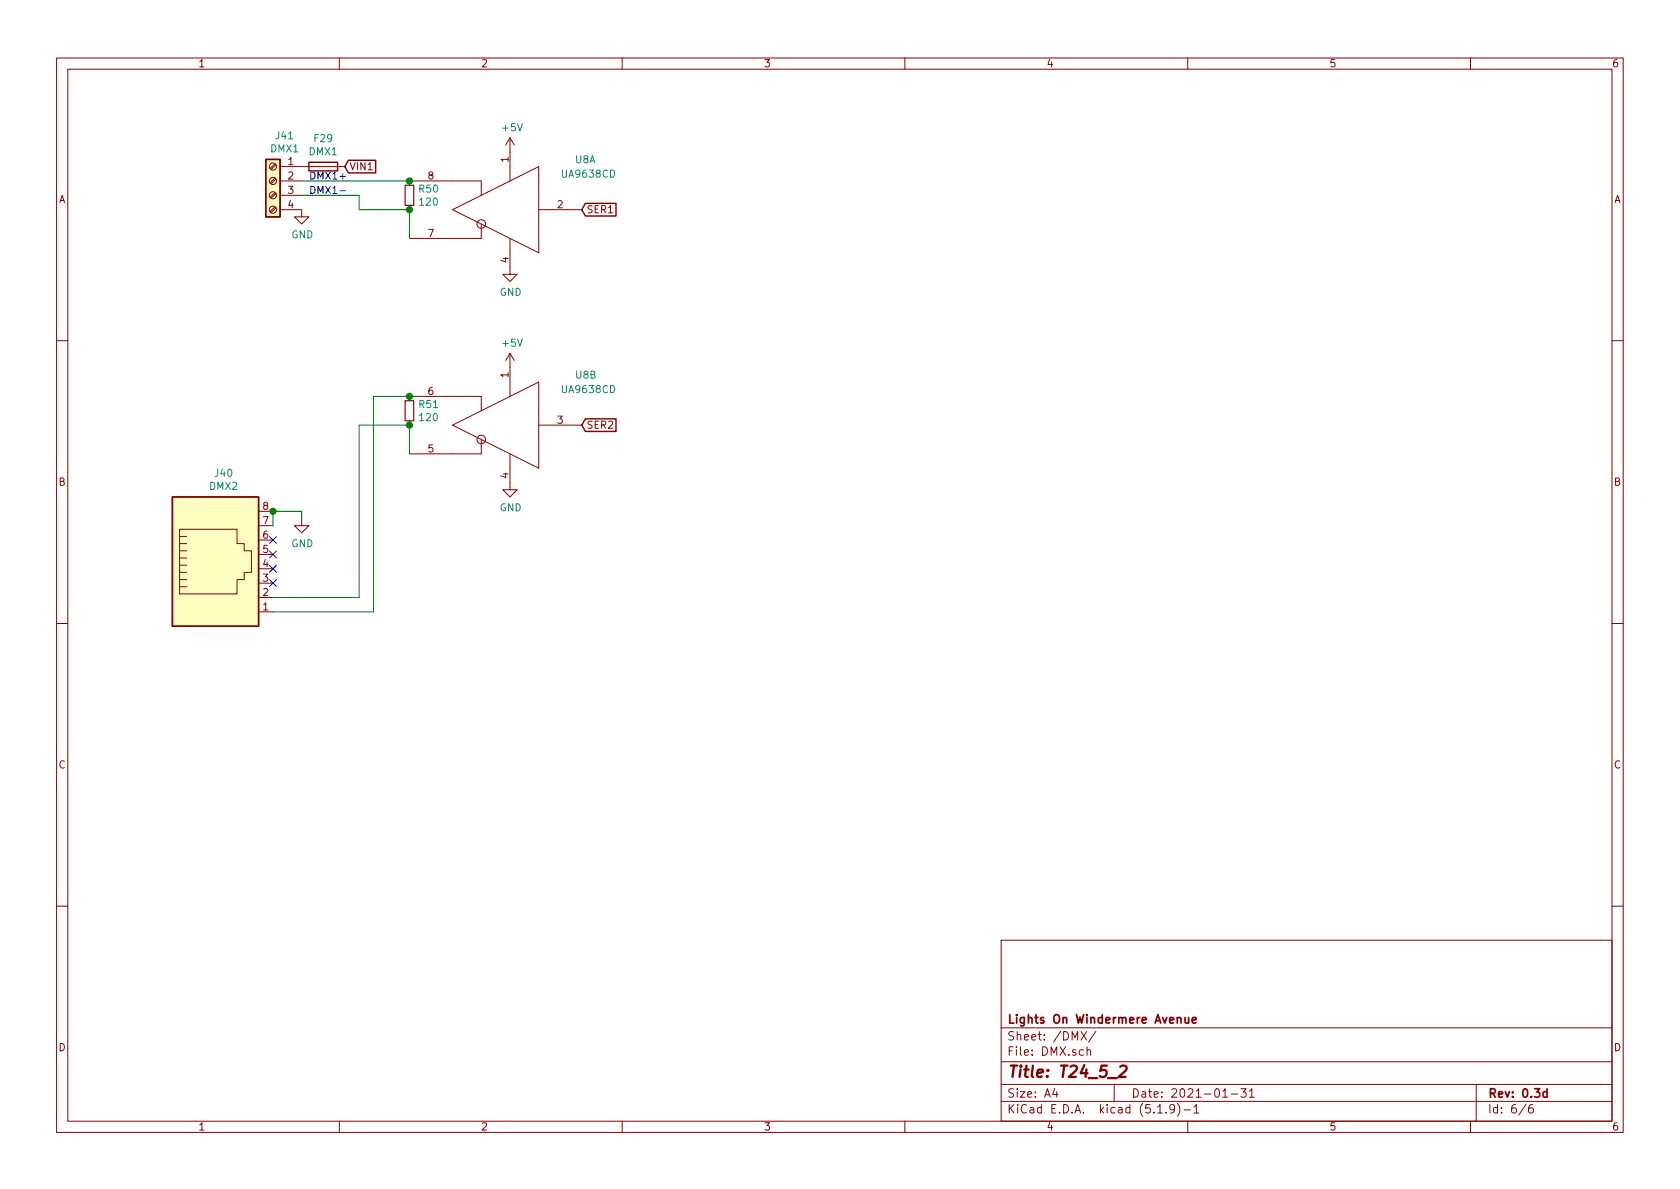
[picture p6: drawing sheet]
<svg xmlns="http://www.w3.org/2000/svg" width="297mm" height="210mm" viewBox="0 0 297 210" stroke-linecap="round" stroke-linejoin="round" font-family="sans-serif">
<g fill="none" stroke="#840000" stroke-width=".18">
<path d="M10 10.3h277v189.9h-277zM12 12.2h273v186.1h-273zM60 10.3v1.9M110 10.3v1.9M160 10.3v1.9M210 10.3v1.9M260 10.3v1.9M48.6 36.6l-.8 .8M48.6 34l-.8 .9M48.6 31.5l-.8 .8M48.6 29l-.8 .8M48.8 36.7l-.9 .9"/>
<path d="M48.8 34.2l-.9 .8M48.8 31.7l-.9 .8M48.8 29.1l-.9 .9M49.5 37.1h3.8v1.2h1.3l-1.3 1.3-1.2-1.3h1.2M49.5 29.5h11.5M49.5 32h3.8M49.5 34.5h3.8M72.4 32.8v-.8h12.7v2.5M72.4 36.3v.8M80 37.1l15.2-7.6v15.2zM85.1 39.6v2.6h-12.7M90.2 24.4v7.6"/>
<path d="M90.2 24.4l-.8 1.2M90.2 24.4l.7 1.2M95.2 37.1h7.7M90.2 42.2v6.3h1.2l-1.2 1.3-1.3-1.3h1.3M10 60.2h2M72.4 70.9v-.8h12.7v2.5M72.4 74.4v.8M80 75.2l15.2-7.6v15.2zM85.1 77.7v2.6h-12.7M90.2 62.5l-.8 1.2M90.2 62.5v7.6M90.2 62.5l.7 1.2"/>
<path d="M95.2 75.2h7.7M285 60.2h2M31.7 99.9h1.3M31.7 98.7h1.3M31.7 97.4h1.3M31.7 93.6h10.2v2.5h1.3v1.3h1.2v3.8h-1.2v1.3h-1.3v2.5h-10.2zM31.7 96.1h1.3M31.7 94.9h1.3M45.7 98h2.6M45.7 95.5h2.6M45.7 93h2.6M45.7 90.4h2.6"/>
<path d="M53.3 91.7v1.3h1.3l-1.3 1.2-1.2-1.2h1.2M90.2 80.3v6.3h1.2l-1.2 1.3-1.3-1.3h1.3M10 110.3h2M31.7 103.8h1.3M31.7 102.5h1.3M31.7 101.2h1.3M45.7 108.2h2.6M45.7 105.7h2.6M45.7 103.1h2.6M45.7 100.6h2.6M285 110.3h2M10 160.2h2"/>
<path d="M177 166.3h108v32h-108zM285 160.2h2M60 198.3v1.9M110 198.3v1.9M160 198.3v1.9M177 194.8h108M177 191.8h108M177 187.8h108M177 181.8h108M186.5 192.5l-.4 1h1M186.8 193v1M191.1 182.4l1 1.5"/>
<path d="M192.1 182.4l-1 1.5M192.2 185.7l.2-.1 .4 .1v.9M192.2 185.1v1.5M193.8 182.3l-1.3 2M197 191.8v3M204.7 196.8h.8M206.2 196.7v.1M207.7 196l-.1 .1a.48 .48 0 0 1-.6 .1l-.2-.2 .2-.6a.48 .48 0 0 1 .6 .1 1.27 1.27 0 0 1-.2 1.2l-.4 .1M208.2 195.1a1.71 1.71 0 0 1 0 2.3M209.3 196.3h1.2M210 198.3v1.9M211.1 195.8l.4-.5v1.5"/>
<path d="M211.1 196.8h.9M216.2 193l.4-.5v1.5M216.2 194h.8M217.7 193.5h1.1M219.4 192.5h.9l-.5 .6 .5 .1v.7l-.3 .1-.6-.1M220.9 193l.4-.5v1.5M220.9 194h.9M260 198.3v1.9M261 191.8v6.5M269.8 195.2l-1.2 2M271 195.3a.62 .62 0 0 0-.7 .7v.7l.3 .1 .4-.1 .1-.5-.1-.2-.4-.1-.3 .3"/>
<circle cx="48.3" cy="29.5" r=".63"/>
<circle cx="48.3" cy="32" r=".63"/>
<circle cx="48.3" cy="34.5" r=".63"/>
<circle cx="48.3" cy="37.1" r=".63"/>
<circle cx="85.1" cy="39.6" r=".76"/>
<circle cx="85.1" cy="77.7" r=".76"/>
</g>
<path d="M209.5 179.9l.1 .9 .4 .1 .2-.1M210.2 179.9v1M210.8 180.4l.7-.1v-.3l-.5-.1-.2 .2 .1 .7h.6M273.5 193.1l-.4-.1-.3 .3 .1 .6 .2 .1 .4-.1M273.5 192.5v1.5" fill="none" stroke="#840000" stroke-width=".3"/>
<path d="M198.1 188.6l.3-.2h.5l.2 .2 .1 .4-.1 .3-1.3 1.1h1.2" fill="none" stroke="#840000" stroke-width=".41"/>
<path d="M47 28.2h2.5v10.1h-2.5zM54.6 28.7h5.1v1.5h-5.1zM61.6 28.3h4.8v2.3h-4.8l-.6-1.1zM103.5 36h5.4v2.2h-5.4l-.6-1.1zM103.5 74.1h5.4v2.2h-5.4l-.6-1.1zM30.5 87.9h15.2v22.8h-15.2z" fill="none" stroke="#840000" stroke-width=".25"/>
<g fill="#ffffc2" stroke="#ffffc2" stroke-width=".18">
<path d="M47 28.2h2.5v10.1h-2.5z"/>
<path d="M30.5 87.9h15.2v22.8h-15.2z"/>
</g>
<path d="M71.6 32.8h1.6v3.5h-1.6zM71.6 70.9h1.6v3.5h-1.6z" fill="none" stroke="#840000" stroke-width=".2"/>
<path d="M53.3 34.5h10.2v2.6h8.9v5.1M53.3 32h19.1M72.4 70.1h-6.4v38.1h-17.7M53.3 91.7v-1.3h-5v2.6M72.4 80.3v-5.1h-8.9v30.5h-15.2" fill="none" stroke="#008400" stroke-width=".18"/>
<path d="M60.1 33.7h1" fill="none" stroke="#0000c2" stroke-width=".18"/>
<g fill="#008400" stroke="#008400" stroke-width=".25">
<circle cx="72.4" cy="37.1" r=".51"/>
<circle cx="48.3" cy="90.4" r=".51"/>
<circle cx="72.4" cy="32" r=".51"/>
<circle cx="72.4" cy="70.1" r=".51"/>
<circle cx="72.4" cy="75.2" r=".51"/>
</g>
<path d="M47.7 94.9l1.2 1.2M47.7 97.4l1.2 1.2M47.7 100l1.2 1.2M48.9 94.9l-1.2 1.2M48.9 97.4l-1.2 1.2M48.9 100l-1.2 1.2M47.7 102.5l1.2 1.2M48.9 102.5l-1.2 1.2" fill="none" stroke="#000084" stroke-width=".18"/>
<text font-size="2.8" fill="#840000" x="178" y="190.5">Title: T24_5_2</text>
<g font-size="2.1" fill="#840000">
<text x="178" y="184">Sheet: /DMX/</text>
<text x="178" y="181">Lights On Windermere Avenue</text>
<text x="178" y="186.7">File: DMX.sch</text>
<text x="178" y="196.9">KiCad E.D.A. kicad (5.1.9)-1</text>
<text x="178" y="194.1">Size: A4</text>
<text x="200" y="194.1">Date: 2021-01-31</text>
<text x="263" y="194.1">Rev: 0.3d</text>
<text x="263" y="196.9">Id: 6/6</text>
</g>
<g font-size="1.8" fill="#840000">
<text x="35" y="11.9">1</text>
<text x="85" y="11.9">2</text>
<text x="135" y="11.9">3</text>
<text x="185" y="11.9">4</text>
<text x="235" y="11.9">5</text>
<text x="285" y="11.9">6</text>
<text x="51" y="29.2">1</text>
<text x="89.9" y="28.7" transform="rotate(-90 89.9 28.7)">1</text>
<text x="10.4" y="35.9">A</text>
<text x="51" y="31.7">2</text>
<text x="51" y="34.3">3</text>
<text x="61.7" y="30.1">VIN1</text>
<text x="75.7" y="31.7">8</text>
<text x="285.4" y="35.9">A</text>
<text x="51" y="36.8">4</text>
<text x="75.7" y="41.9">7</text>
<text x="98.6" y="36.8">2</text>
<text x="103.7" y="37.7">SER1</text>
<text x="89.9" y="46.5" transform="rotate(-90 89.9 46.5)">4</text>
<text x="75.7" y="69.8">6</text>
<text x="89.9" y="66.8" transform="rotate(-90 89.9 66.8)">1</text>
<text x="98.6" y="74.9">3</text>
<text x="103.7" y="75.8">SER2</text>
<text x="75.7" y="80">5</text>
<text x="10.4" y="85.9">B</text>
<text x="89.9" y="84.6" transform="rotate(-90 89.9 84.6)">4</text>
<text x="285.4" y="85.9">B</text>
<text x="46.5" y="95.2">6</text>
<text x="46.5" y="92.7">7</text>
<text x="46.5" y="90.2">8</text>
<text x="46.5" y="100.3">4</text>
<text x="46.5" y="97.8">5</text>
<text x="46.5" y="107.9">1</text>
<text x="46.5" y="105.4">2</text>
<text x="46.5" y="102.9">3</text>
<text x="10.4" y="135.9">C</text>
<text x="285.4" y="135.9">C</text>
<text x="10.4" y="185.9">D</text>
<text x="285.4" y="185.9">D</text>
<text x="35" y="199.9">1</text>
<text x="85" y="199.9">2</text>
<text x="135" y="199.9">3</text>
<text x="185" y="199.9">4</text>
<text x="235" y="199.9">5</text>
<text x="285" y="199.9">6</text>
</g>
<g font-size="1.8" fill="#008484">
<text x="89" y="23.2">+5V</text>
<text x="47.9" y="26.9">DMX1</text>
<text x="48.8" y="24.6">J41</text>
<text x="54.7" y="27.5">DMX1</text>
<text x="55.6" y="25.1">F29</text>
<text x="101.7" y="28.9">U8A</text>
<text x="74.2" y="34.1">R50</text>
<text x="99.5" y="31.4">UA9638CD</text>
<text x="74.3" y="36.4">120</text>
<text x="51.5" y="42.2">GND</text>
<text x="88.3" y="52.3">GND</text>
<text x="89" y="61.3">+5V</text>
<text x="99.5" y="69.5">UA9638CD</text>
<text x="101.8" y="67">U8B</text>
<text x="74.2" y="72.2">R51</text>
<text x="74.3" y="74.5">120</text>
<text x="37.1" y="86.6">DMX2</text>
<text x="38.1" y="84.3">J40</text>
<text x="88.3" y="90.4">GND</text>
<text x="51.5" y="96.8">GND</text>
</g>
<g font-size="1.8" fill="#0000c2">
<text x="54.6" y="31.7">DMX1+</text>
<text x="54.6" y="34.3">DMX1-</text>
</g>
</svg>
